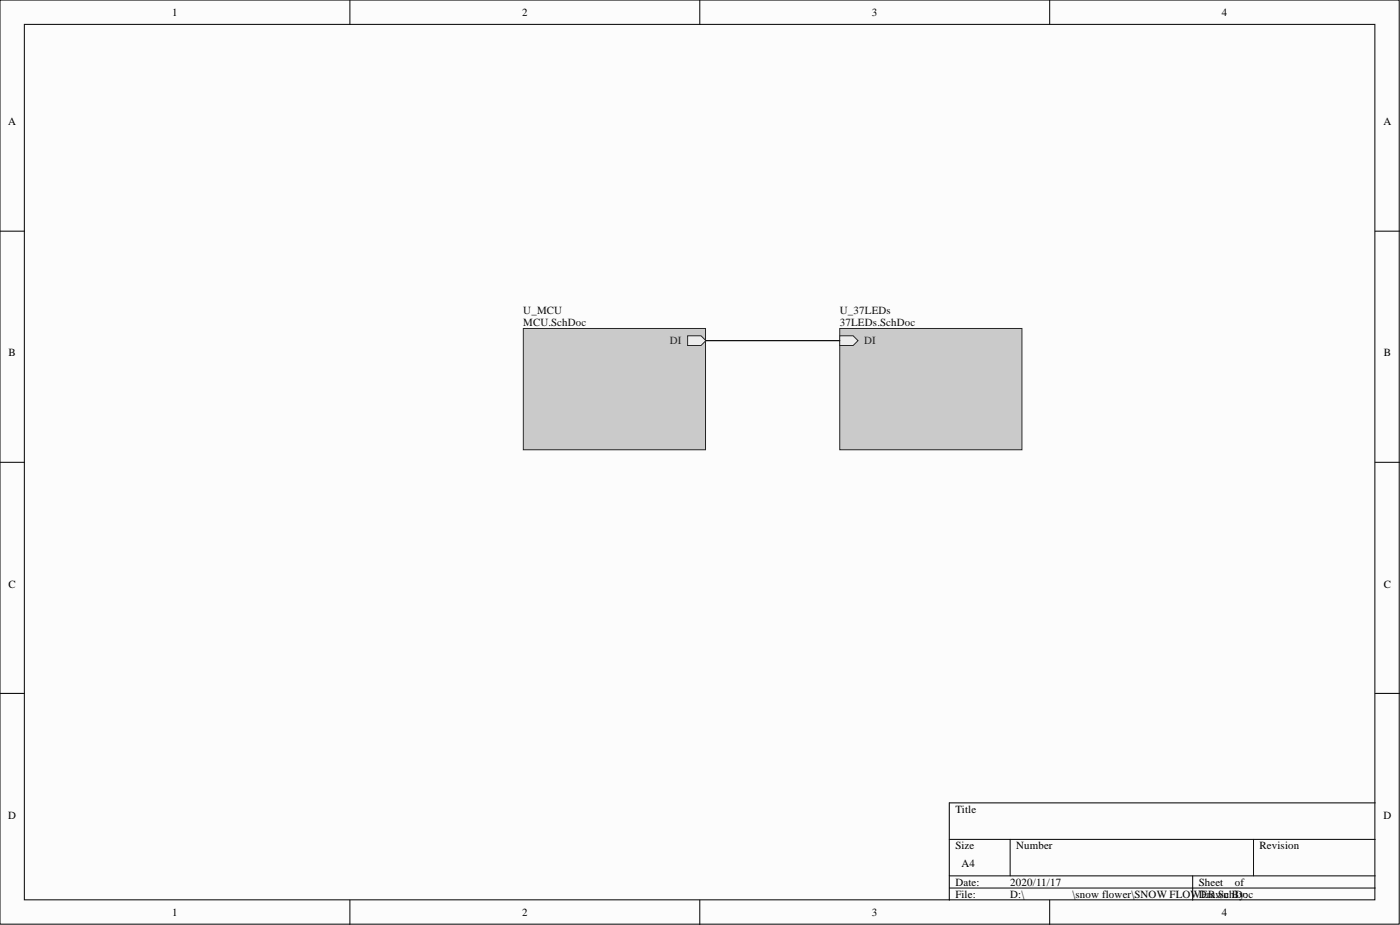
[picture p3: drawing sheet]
<svg xmlns="http://www.w3.org/2000/svg" width="292mm" height="193mm" viewBox="0 0 292 193" stroke-linecap="round" stroke-linejoin="round" font-family="sans-serif">
<g fill="#fcfcfc" stroke="#000" stroke-width=".21">
<path d="M0 0h291.9v192.8h-291.9z"/>
<path d="M5.1 5.1h281.8v182.6h-281.8z"/>
</g>
<g fill="none" stroke="#000" stroke-width=".21">
<path d="M73 0v5.1M146 0v5.1M219 0v5.1M0 48.2h5.1M286.9 48.2h5.1M0 96.4h5.1M286.9 96.4h5.1M0 144.7h5.1M286.9 144.7h5.1M198.1 175.1h88.8M210.8 175.1v7.6M261.5 175.1v7.6"/>
<path d="M286.9 167.5h-88.8v20.3M73 187.8v5.1M146 187.8v5.1M198.1 182.7h88.8M198.1 185.3h88.8M219 187.8v5.1M248.8 182.7v5.1"/>
</g>
<path d="M175.2 68.5h38v25.3h-38z" fill="#cacaca" stroke="#262626" stroke-width=".21"/>
<path d="M175.2 70h2.8l1 1.1-1 1h-2.8z" fill-rule="evenodd" fill="#f0f0f0"/>
<path d="M175.2 70h2.8l1 1.1-1 1h-2.8z" fill="none" stroke="#262626" stroke-width=".21"/>
<path d="M109.2 68.5h38v25.3h-38z" fill="#cacaca" stroke="#262626" stroke-width=".21"/>
<path d="M143.5 70h2.8l1 1.1-1 1h-2.8z" fill-rule="evenodd" fill="#f0f0f0"/>
<path d="M143.5 70h2.8l1 1.1-1 1h-2.8z" fill="none" stroke="#262626" stroke-width=".21"/>
<path d="M147.3 71.1h27.9" fill="none" stroke="#0e0e0e" stroke-width=".25"/>
<g font-size="2.3">
<text x="35.9" y="3.3">1</text>
<text x="108.9" y="3.3">2</text>
<text x="181.9" y="3.3">3</text>
<text x="254.9" y="3.3">4</text>
<text x="1.7" y="26.1">A</text>
<text x="288.6" y="26.1">A</text>
<text x="1.8" y="74.4">B</text>
<text x="288.7" y="74.4">B</text>
<text x="1.8" y="122.6">C</text>
<text x="288.7" y="122.6">C</text>
<text x="1.7" y="170.8">D</text>
<text x="199.3" y="169.5">Title</text>
<text x="288.6" y="170.8">D</text>
<text x="199.3" y="177.1">Size</text>
<text x="212" y="177.1">Number</text>
<text x="262.8" y="177.1">Revision</text>
<text x="199.3" y="184.8">Date:</text>
<text x="200.6" y="180.9">A4</text>
<text x="210.8" y="184.8">2020/11/17</text>
<text x="250.1" y="184.8">Sheet</text>
<text x="257.6" y="184.8">of</text>
<text x="35.9" y="191.1">1</text>
<text x="108.9" y="191.1">2</text>
<text x="181.9" y="191.1">3</text>
<text x="199.3" y="187.3">File:</text>
<text x="210.8" y="187.3">D:\</text>
<text x="223.8" y="187.3">\snow flower\SNOW FLOWDrawn Doc</text>
<text x="250.6" y="187.3">ER.SchBy:</text>
<text x="254.9" y="191.1">4</text>
</g>
<g font-size="2.3" fill="#0e0e0e">
<text x="109.2" y="65.5">U_MCU</text>
<text x="175.2" y="65.5">U_37LEDs</text>
<text x="109.2" y="68">MCU.SchDoc</text>
<text x="175.2" y="68">37LEDs.SchDoc</text>
</g>
<g font-size="2.3" fill="#262626">
<text x="139.7" y="71.8">DI</text>
<text x="180.3" y="71.8">DI</text>
</g>
</svg>
